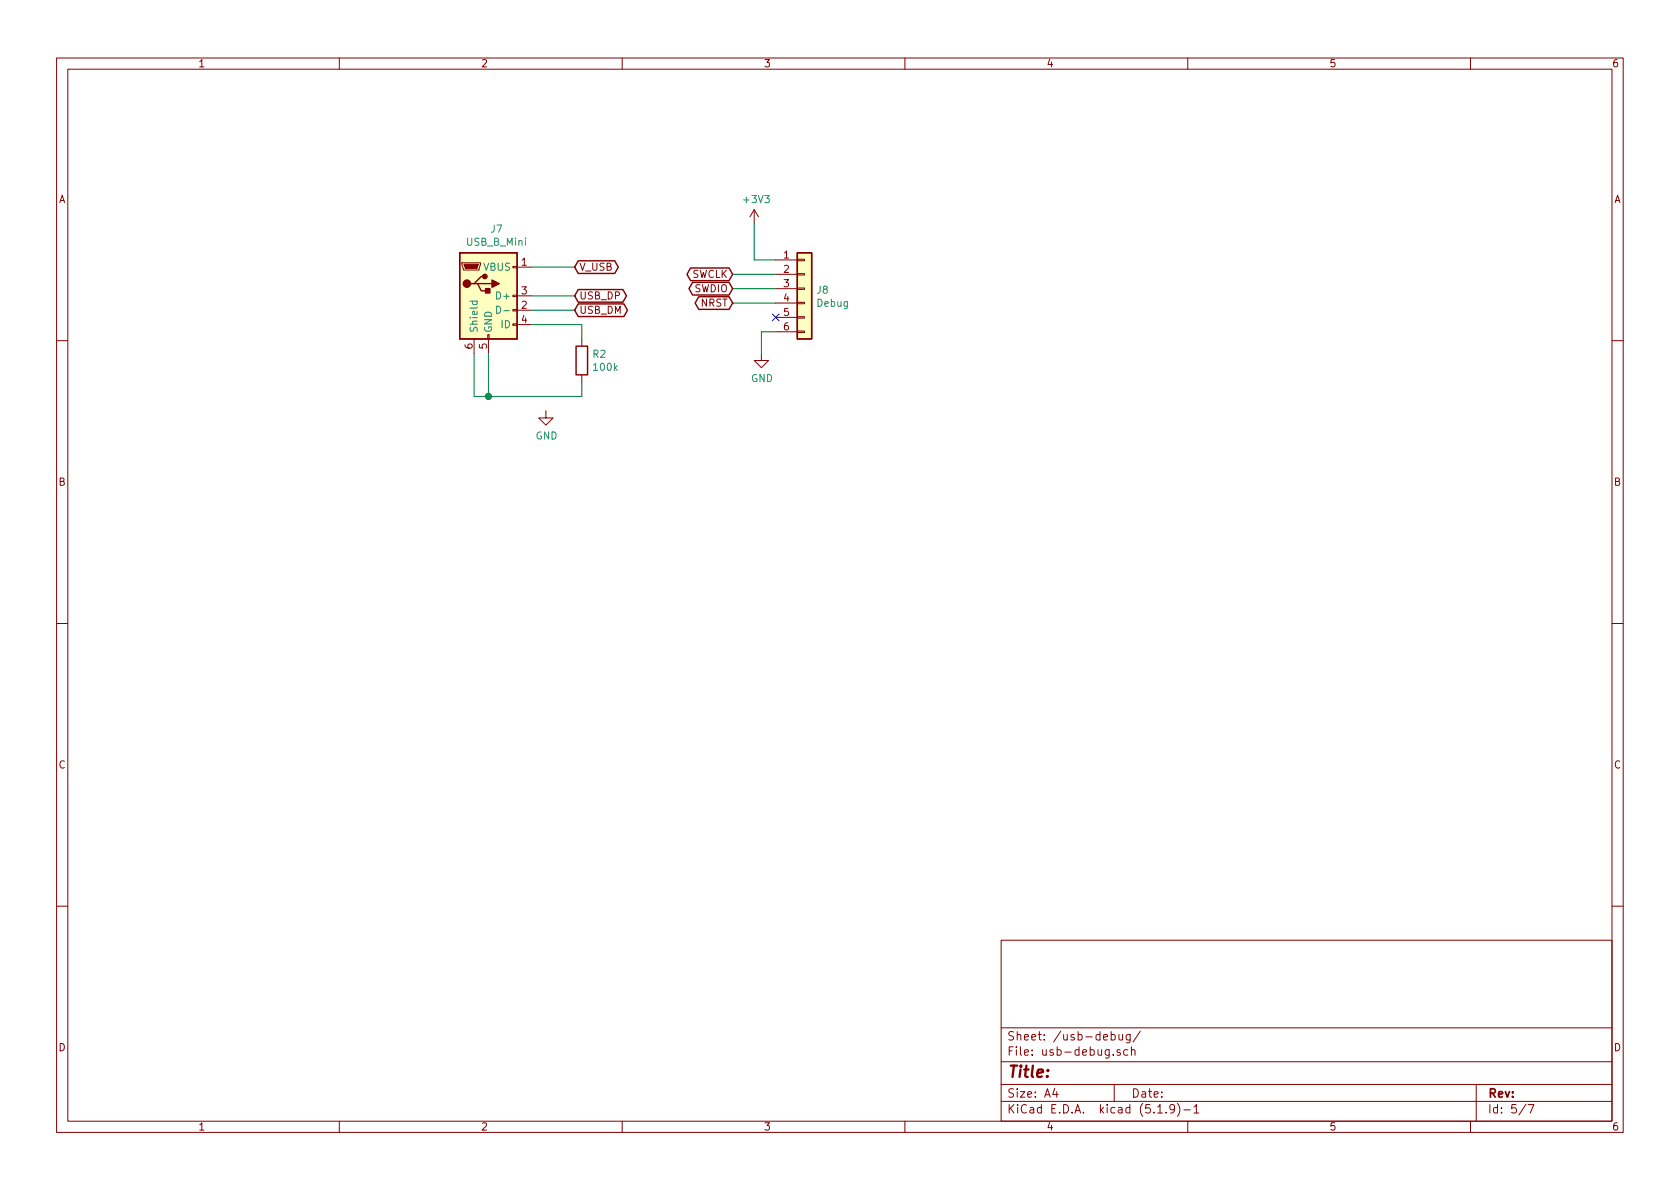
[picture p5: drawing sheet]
EESchema Schematic File Version 4
EELAYER 30 0
EELAYER END
$Descr A4 11693 8268
encoding utf-8
Sheet 5 7
Title ""
Date ""
Rev ""
Comp ""
Comment1 ""
Comment2 ""
Comment3 ""
Comment4 ""
$EndDescr
$Comp
L Connector:USB_B_Mini J7
U 1 1
P 3400 2050
F 0 "J7" H 3457 2517 50  0000 C CNN
F 1 "USB_B_Mini" H 3457 2426 50  0000 C CNN
F 2 "Connector_USB:USB_Mini-B_Wuerth_65100516121_Horizontal" H 3550 2000 50  0001 C CNN
F 3 "~" H 3550 2000 50  0001 C CNN
F 4 "67503-1020" H 3400 2050 50  0001 C CNN "Name"
F 5 "Molex" H 3400 2050 50  0001 C CNN "Manufacturer"
	1    3400 2050
	1    0    0    -1  
$EndComp
$Comp
L Connector_Generic:Conn_01x06 J8
U 1 1
P 5600 2000
F 0 "J8" H 5680 1992 50  0000 L CNN
F 1 "Debug" H 5680 1901 50  0000 L CNN
F 2 "" H 5600 2000 50  0001 C CNN
F 3 "~" H 5600 2000 50  0001 C CNN
F 4 "T821106A1S100CEU" H 5600 2000 50  0001 C CNN "Name"
F 5 "Amphenol" H 5600 2000 50  0001 C CNN "Manufacturer"
	1    5600 2000
	1    0    0    -1  
$EndComp
$Comp
L Device:R R2
U 1 1
P 4050 2500
F 0 "R2" H 4120 2546 50  0000 L CNN
F 1 "100k" H 4120 2455 50  0000 L CNN
F 2 "Resistor_SMD:R_0805_2012Metric" V 3980 2500 50  0001 C CNN
F 3 "~" H 4050 2500 50  0001 C CNN
	1    4050 2500
	1    0    0    -1  
$EndComp
Text GLabel 4000 1850 2    50   BiDi ~ 0
V_USB
Text GLabel 4000 2050 2    50   BiDi ~ 0
USB_DP
Text GLabel 4000 2150 2    50   BiDi ~ 0
USB_DM
Text GLabel 5100 1900 0    50   BiDi ~ 0
SWCLK
Text GLabel 5100 2000 0    50   BiDi ~ 0
SWDIO
Text GLabel 5100 2100 0    50   BiDi ~ 0
NRST
NoConn ~ 5400 2200
$Comp
L power:GND #PWR0125
U 1 1
P 5300 2450
F 0 "#PWR0125" H 5300 2200 50  0001 C CNN
F 1 "GND" H 5305 2277 50  0000 C CNN
F 2 "" H 5300 2450 50  0001 C CNN
F 3 "" H 5300 2450 50  0001 C CNN
	1    5300 2450
	1    0    0    -1  
$EndComp
$Comp
L power:GND #PWR0126
U 1 1
P 3800 2850
F 0 "#PWR0126" H 3800 2600 50  0001 C CNN
F 1 "GND" H 3805 2677 50  0000 C CNN
F 2 "" H 3800 2850 50  0001 C CNN
F 3 "" H 3800 2850 50  0001 C CNN
	1    3800 2850
	1    0    0    -1  
$EndComp
Wire Wire Line
	3300 2450 3300 2750
Wire Wire Line
	3300 2750 3400 2750
Wire Wire Line
	4050 2750 4050 2650
Wire Wire Line
	4050 2350 4050 2250
Wire Wire Line
	4050 2250 3700 2250
Wire Wire Line
	3700 2150 4000 2150
Wire Wire Line
	3700 2050 4000 2050
Wire Wire Line
	3700 1850 4000 1850
Wire Wire Line
	3400 2450 3400 2750
Connection ~ 3400 2750
Wire Wire Line
	3400 2750 4050 2750
Wire Wire Line
	5300 2450 5300 2300
Wire Wire Line
	5300 2300 5400 2300
Wire Wire Line
	5100 2100 5400 2100
Wire Wire Line
	5400 2000 5100 2000
Wire Wire Line
	5100 1900 5400 1900
$Comp
L power:+3V3 #PWR0127
U 1 1
P 5250 1550
F 0 "#PWR0127" H 5250 1400 50  0001 C CNN
F 1 "+3V3" H 5265 1723 50  0000 C CNN
F 2 "" H 5250 1550 50  0001 C CNN
F 3 "" H 5250 1550 50  0001 C CNN
	1    5250 1550
	1    0    0    -1  
$EndComp
Wire Wire Line
	5250 1550 5250 1800
Wire Wire Line
	5250 1800 5400 1800
$EndSCHEMATC
